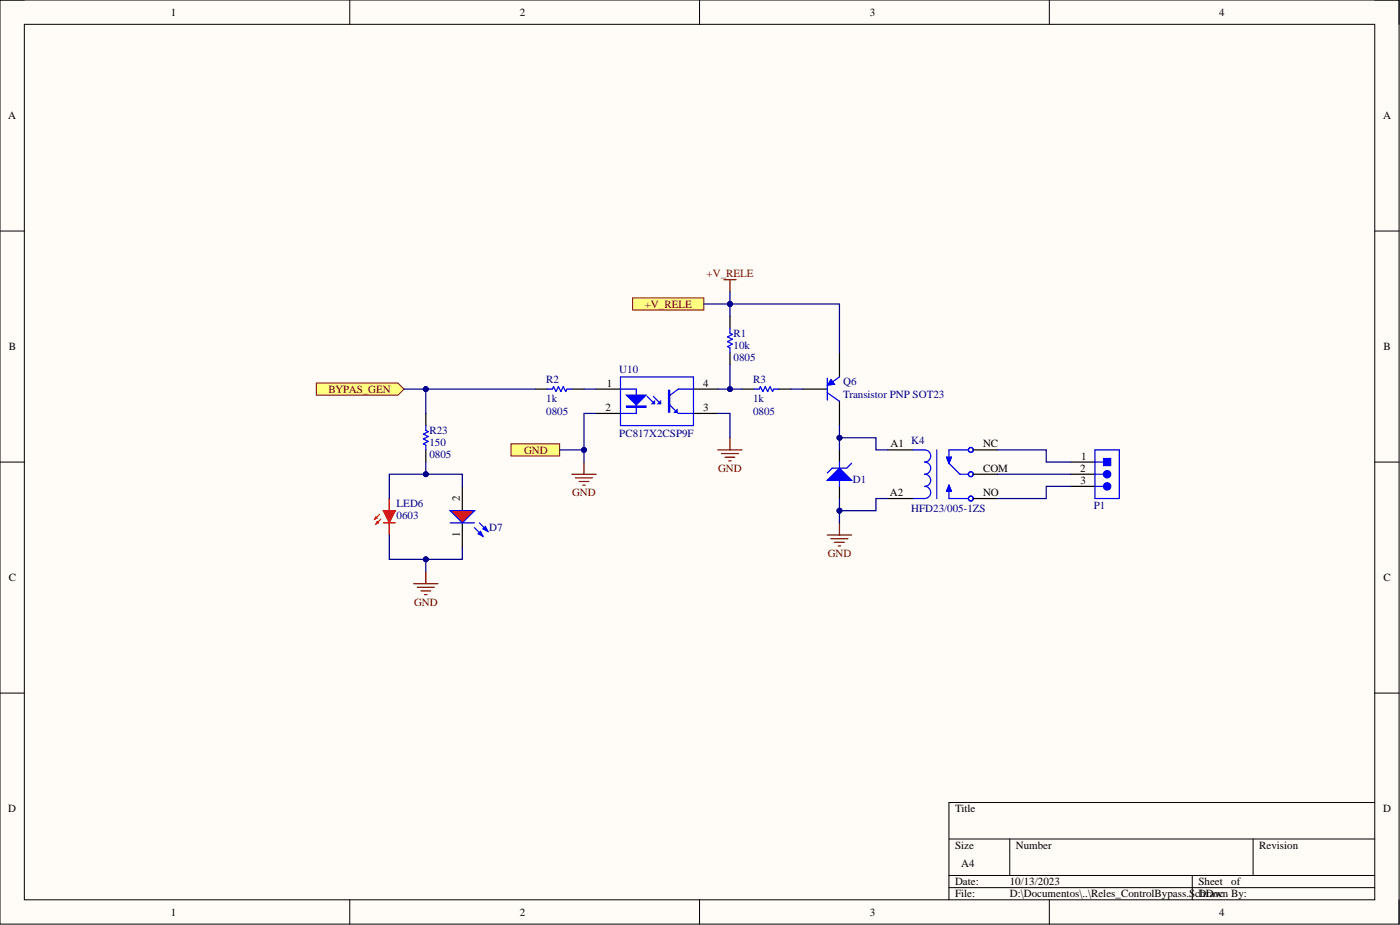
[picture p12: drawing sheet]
<svg xmlns="http://www.w3.org/2000/svg" width="292mm" height="193mm" viewBox="0 0 292 193" stroke-linecap="round" stroke-linejoin="round" font-family="sans-serif">
<path d="M0 0h291.9v192.8h-291.9z" fill-rule="evenodd" fill="#fffcf8"/>
<path d="M0 0h291.9v192.8h-291.9z" fill="none" stroke="#000" stroke-width=".21"/>
<path d="M5.1 5.1h281.7v182.6h-281.7z" fill-rule="evenodd" fill="#fffcf8"/>
<g fill="none" stroke="#000" stroke-width=".21">
<path d="M0 0h5.1M5.1 5.1h281.7v182.6h-281.7zM73 0v5.1M146 0v5.1M218.9 0v5.1M286.8 0h5.1v5.1M0 48.2h5.1M286.8 48.2h5.1M0 96.4h5.1M286.8 96.4h5.1M0 144.6h5.1M286.8 144.6h5.1"/>
<path d="M198 175h88.8M210.7 175v7.6M261.4 175v7.6M286.8 167.4h-88.8v20.3M73 187.7v5.1M146 187.7v5.1M198 182.6h88.8M198 185.2h88.8M218.9 187.7v5.1M248.8 182.6v5.1M291.9 187.7v5.1"/>
</g>
<path d="M124.4 81.2h5.1M124.4 86.2h5.1M144.7 81.2h5.1M144.7 86.2h5.1" fill="none" stroke="#000" stroke-width=".25"/>
<path d="M129.5 81.2h3.3v5h-3.3M135 82.7l1.6 1.5M136.3 82.7l1.5 1.5M139.7 84.5l1.8 1.7M141.5 81.2l-2 1.5" fill="none" stroke="#00f" stroke-width=".25"/>
<path d="M130.7 82.4h4.1l-2 2.1z" fill="#00f"/>
<path d="M130.7 82.4h4.1l-2 2.1zM130.7 84.7h4.1v.3h-4.1zM130.7 84.9h4.1" fill="none" stroke="#00f" stroke-width=".25"/>
<path d="M137.3 84.2l.5-.5v.5z" fill="#00f"/>
<path d="M137.3 84.2l.5-.5v.5z" fill="none" stroke="#00f" stroke-width=".25"/>
<path d="M136.1 84.2l.5-.5v.5z" fill="#00f"/>
<path d="M136.1 84.2l.5-.5v.5zM139.5 81.4h.2v4.6h-.2zM139.6 81.4v4.6" fill="none" stroke="#00f" stroke-width=".25"/>
<path d="M140.8 86l.5-.5v.5z" fill="#00f"/>
<g fill="none" stroke="#00f" stroke-width=".25">
<path d="M129.5 78.6h15.2v10.2h-15.2zM140.8 86l.5-.5v.5zM141.5 81.2h3.2M141.5 86.2h3.2M198 96.6l2.3 2.3h1.8M202.1 93.9h-4.1v2M198 101.7v2.3h4.1M198 101.2l.5 1.3h-1z"/>
<circle cx="202.6" cy="93.9" r=".51"/>
<circle cx="202.6" cy="98.9" r=".51"/>
<circle cx="202.6" cy="104" r=".51"/>
</g>
<path d="M197.5 95.4h1l-.5 1.2z" fill="#00f"/>
<path d="M197.5 95.4h1l-.5 1.2z" fill="none" stroke="#00f" stroke-width=".21"/>
<path d="M198 101.2l.5 1.3h-1z" fill="#00f"/>
<path d="M198 101.2l.5 1.3h-1z" fill="none" stroke="#00f" stroke-width=".21"/>
<path d="M114.2 81.2h1l.3-.5 .5 1 .5-1 .5 1 .5-1 .5 1 .3-.5h1M157.4 81.2h1l.2-.5 .6 1 .5-1 .5 1 .5-1 .5 1 .2-.5h1.1M190.4 93.9h2.5a1.27 1.27 0 0 1 1.3 1.2 1.27 1.27 0 0 1-1.3 1.3 1.27 1.27 0 0 1 1.3 1.3 1.27 1.27 0 0 1-1.3 1.2 1.27 1.27 0 0 1 1.3 1.3 1.27 1.27 0 0 1-1.3 1.3 1.27 1.27 0 0 1 1.3 1.2 1.27 1.27 0 0 1-1.3 1.3h-2.5M195.5 93.9v10.1M197.5 95.4h1l-.5 1.2z" fill="none" stroke="#00f" stroke-width=".25"/>
<path d="M111.7 81.2h2.5M119.3 81.2h2.5M154.8 81.2h2.6M162.5 81.2h2.5M175.1 93.9v2.5M185.3 93.9h5.1M203.1 93.9h5M203.1 98.9h5M175.1 101.5v2.5M185.3 104h5.1M203.1 104h5" fill="none" stroke="#000" stroke-width=".25"/>
<path d="M151 58.3h2.6M152.3 58.3v2.6M119.3 98.9h5.1M120.1 99.7h3.5M121.8 96.4v2.5M120.8 100.5h2.1M121.6 101.2h.5" fill="none" stroke="#800000" stroke-width=".25"/>
<path d="M172.6 100.2l2.5-2.5 2.6 2.5z" fill="#00f"/>
<path d="M175.1 96.4v1.3M177.7 96.6l-1 1.1h-3.1l-1 1M172.6 100.2l2.5-2.5 2.6 2.5zM175.1 100.2v1.3" fill="none" stroke="#00f" stroke-width=".25"/>
<path d="M66 79.9h17l1.3 1.3-1.3 1.2h-17z" fill-rule="evenodd" fill="#ffff80"/>
<path d="M66 79.9h17l1.3 1.3-1.3 1.2h-17z" fill="none" stroke="#800000" stroke-width=".21"/>
<path d="M106.6 92.6h10.2v2.5h-10.2z" fill-rule="evenodd" fill="#ffff80"/>
<path d="M106.6 92.6h10.2v2.5h-10.2z" fill="none" stroke="#800000" stroke-width=".21"/>
<path d="M132 62.1h14.8v2.6h-14.8z" fill-rule="evenodd" fill="#ffff80"/>
<path d="M132 62.1h14.8v2.6h-14.8z" fill="none" stroke="#800000" stroke-width=".21"/>
<path d="M223.4 96.4h5.1M223.4 98.9h5.1M223.4 101.5h5.1" fill="none" stroke="#000" stroke-width=".25"/>
<path d="M228.5 96.4h1.7M228.5 98.9h1.7M228.5 93.9h5v10.1h-5zM228.5 101.5h1.7" fill="none" stroke="#00f" stroke-width=".25"/>
<circle cx="231" cy="98.9" r=".76" fill="#00f"/>
<circle cx="231" cy="98.9" r=".76" fill="none" stroke="#00f" stroke-width=".25"/>
<circle cx="231" cy="101.5" r=".76" fill="#00f"/>
<circle cx="231" cy="101.5" r=".76" fill="none" stroke="#00f" stroke-width=".25"/>
<path d="M230.2 95.6h1.6v1.6h-1.6z" fill-rule="evenodd" fill="#00f"/>
<path d="M230.2 95.6h1.6v1.6h-1.6z" fill="none" stroke="#00f" stroke-width=".21"/>
<path d="M88.8 86.2v2.6M88.8 93.9v2.5M96.5 101.5v5M96.5 109.1v5.1" fill="none" stroke="#000" stroke-width=".25"/>
<path d="M88.8 88.8v1l.5 .3-1 .5 1 .5-1 .5 1 .5-1 .5 .5 .2v1.1" fill="none" stroke="#00f" stroke-width=".25"/>
<path d="M93.9 106.5h5.1l-2.5 2.6z" fill="#f00"/>
<path d="M93.9 106.5h5.1l-2.5 2.6zM99 110.1l1.8 1.8M100 109.1l1.8 1.8" fill="none" stroke="#00f" stroke-width=".25"/>
<path d="M99.8 111.4l.5-.5 .5 1z" fill="#00f"/>
<path d="M99.8 111.4l.5-.5 .5 1z" fill="none" stroke="#00f" stroke-width=".25"/>
<path d="M100.8 110.3l.5-.5 .5 1.1z" fill="#00f"/>
<path d="M93.9 109.1h5.1M100.8 110.3l.5-.5 .5 1.1z" fill="none" stroke="#00f" stroke-width=".25"/>
<path d="M88.8 119.2v2.6M86.3 121.8h5.1M87.1 122.5h3.5M87.8 123.3h2.1M88.6 124h.5" fill="none" stroke="#800000" stroke-width=".25"/>
<path d="M81.2 104v2.5M81.2 109.1v2.5" fill="none" stroke="#000" stroke-width=".25"/>
<path d="M80 109.1h2.5M81.2 104v7.6" fill="none" stroke="#f00" stroke-width=".25"/>
<path d="M80 106.5h2.5l-1.3 2.6z" fill="#f00"/>
<path d="M79.2 107.3l-.5 .5M80 106.5h2.5l-1.3 2.6z" fill="none" stroke="#f00" stroke-width=".25"/>
<path d="M78.4 107.8l.3 .3-.5 .2z" fill="#00f"/>
<path d="M78.4 107.8l.3 .3-.5 .2zM79.5 108.3l-.6 .5" fill="none" stroke="#f00" stroke-width=".25"/>
<path d="M78.7 108.8l.2 .3-.5 .2z" fill="#00f"/>
<path d="M78.7 108.8l.2 .3-.5 .2z" fill="none" stroke="#f00" stroke-width=".25"/>
<path d="M152.3 66v2.5M152.3 73.6v2.5M175.1 73.6v5M167.5 81.2h5.1M175.1 83.7v5.1" fill="none" stroke="#000" stroke-width=".25"/>
<path d="M152.3 68.5v1l.5 .3-1 .5 1 .5-1 .5 1 .5-1 .5 .5 .2v1.1M172.6 78.9v4.6M175.1 78.6l-1.7 1.3M172.6 81.9l2.5 1.8" fill="none" stroke="#00f" stroke-width=".25"/>
<path d="M149.8 93.9h5M150.5 94.6h3.6M151.3 95.4h2M152 96.1h.6M152.3 91.3v2.6" fill="none" stroke="#800000" stroke-width=".25"/>
<path d="M173.4 79.1l.7 1.1-1.5 .2z" fill="#00f"/>
<path d="M173.4 79.1l.7 1.1-1.5 .2z" fill="none" stroke="#00f" stroke-width=".21"/>
<path d="M172.6 111.6h5.1M173.4 112.4h3.5M174.1 113.1h2.1M174.9 113.9h.5M175.1 109.1v2.5" fill="none" stroke="#800000" stroke-width=".25"/>
<path d="M116.8 93.9h5" fill="none" stroke="#000080" stroke-width=".25"/>
<circle cx="121.8" cy="93.9" r=".51" fill="#000080"/>
<circle cx="121.8" cy="93.9" r=".51" fill="none" stroke="#000080" stroke-width=".21"/>
<path d="M88.8 81.2v5M121.8 81.2h2.6" fill="none" stroke="#000080" stroke-width=".25"/>
<circle cx="88.8" cy="81.2" r=".51" fill="#000080"/>
<circle cx="88.8" cy="81.2" r=".51" fill="none" stroke="#000080" stroke-width=".21"/>
<path d="M88.8 96.4v2.5h-7.6v5.1" fill="none" stroke="#000080" stroke-width=".25"/>
<circle cx="88.8" cy="98.9" r=".51" fill="#000080"/>
<circle cx="88.8" cy="98.9" r=".51" fill="none" stroke="#000080" stroke-width=".21"/>
<path d="M88.8 98.9h7.7v2.6" fill="none" stroke="#000080" stroke-width=".25"/>
<circle cx="88.8" cy="98.9" r=".51" fill="#000080"/>
<circle cx="88.8" cy="98.9" r=".51" fill="none" stroke="#000080" stroke-width=".21"/>
<path d="M88.8 116.7v2.5" fill="none" stroke="#000080" stroke-width=".25"/>
<circle cx="88.8" cy="116.7" r=".51" fill="#000080"/>
<circle cx="88.8" cy="116.7" r=".51" fill="none" stroke="#000080" stroke-width=".21"/>
<path d="M152.3 60.9v2.5h-5.5" fill="none" stroke="#000080" stroke-width=".25"/>
<circle cx="152.3" cy="63.4" r=".51" fill="#000080"/>
<circle cx="152.3" cy="63.4" r=".51" fill="none" stroke="#000080" stroke-width=".21"/>
<path d="M152.3 63.4v2.6" fill="none" stroke="#000080" stroke-width=".25"/>
<circle cx="152.3" cy="63.4" r=".51" fill="#000080"/>
<circle cx="152.3" cy="63.4" r=".51" fill="none" stroke="#000080" stroke-width=".21"/>
<path d="M152.3 76.1v5.1M165 81.2h2.5" fill="none" stroke="#000080" stroke-width=".25"/>
<circle cx="152.3" cy="81.2" r=".51" fill="#000080"/>
<circle cx="152.3" cy="81.2" r=".51" fill="none" stroke="#000080" stroke-width=".21"/>
<path d="M149.8 86.2h2.5v5.1M175.1 104v2.5h7.7v-2.5h2.5" fill="none" stroke="#000080" stroke-width=".25"/>
<circle cx="175.1" cy="106.5" r=".51" fill="#000080"/>
<circle cx="175.1" cy="106.5" r=".51" fill="none" stroke="#000080" stroke-width=".21"/>
<path d="M152.3 63.4h22.8v10.2" fill="none" stroke="#000080" stroke-width=".25"/>
<circle cx="152.3" cy="63.4" r=".51" fill="#000080"/>
<circle cx="152.3" cy="63.4" r=".51" fill="none" stroke="#000080" stroke-width=".21"/>
<path d="M124.4 86.2h-2.6v10.2" fill="none" stroke="#000080" stroke-width=".25"/>
<circle cx="121.8" cy="93.9" r=".51" fill="#000080"/>
<circle cx="121.8" cy="93.9" r=".51" fill="none" stroke="#000080" stroke-width=".21"/>
<path d="M149.8 81.2h5" fill="none" stroke="#000080" stroke-width=".25"/>
<circle cx="152.3" cy="81.2" r=".51" fill="#000080"/>
<circle cx="152.3" cy="81.2" r=".51" fill="none" stroke="#000080" stroke-width=".21"/>
<path d="M81.2 111.6v5.1h15.3v-2.5" fill="none" stroke="#000080" stroke-width=".25"/>
<circle cx="88.8" cy="116.7" r=".51" fill="#000080"/>
<circle cx="88.8" cy="116.7" r=".51" fill="none" stroke="#000080" stroke-width=".21"/>
<path d="M175.1 88.8v5.1" fill="none" stroke="#000080" stroke-width=".25"/>
<circle cx="175.1" cy="91.3" r=".51" fill="#000080"/>
<circle cx="175.1" cy="91.3" r=".51" fill="none" stroke="#000080" stroke-width=".21"/>
<path d="M175.1 91.3h7.7v2.6h2.5" fill="none" stroke="#000080" stroke-width=".25"/>
<circle cx="175.1" cy="91.3" r=".51" fill="#000080"/>
<circle cx="175.1" cy="91.3" r=".51" fill="none" stroke="#000080" stroke-width=".21"/>
<path d="M175.1 106.5v2.6" fill="none" stroke="#000080" stroke-width=".25"/>
<circle cx="175.1" cy="106.5" r=".51" fill="#000080"/>
<circle cx="175.1" cy="106.5" r=".51" fill="none" stroke="#000080" stroke-width=".21"/>
<path d="M84.3 81.2h27.4M208.1 93.9h10.2v2.5h5.1M208.1 98.9h15.3M223.4 101.5h-5.1v2.5h-10.2" fill="none" stroke="#000080" stroke-width=".25"/>
<circle cx="88.8" cy="81.2" r=".51" fill="#000080"/>
<circle cx="88.8" cy="81.2" r=".51" fill="none" stroke="#000080" stroke-width=".21"/>
<g font-size="2.3">
<text x="35.6" y="3.3">1</text>
<text x="108.4" y="3.3">2</text>
<text x="181.5" y="3.3">3</text>
<text x="254.3" y="3.3">4</text>
<text x="1.7" y="24.9">A</text>
<text x="288.6" y="24.9">A</text>
<text x="1.8" y="73.1">B</text>
<text x="288.7" y="73.1">B</text>
<text x="126.6" y="80.7">1</text>
<text x="146.7" y="80.7">4</text>
<text x="126.4" y="85.7">2</text>
<text x="146.7" y="85.7">3</text>
<text x="185.8" y="93.4">A1</text>
<text x="205.1" y="93.4">NC</text>
<text x="225.6" y="95.9">1</text>
<text x="205.1" y="98.4">COM</text>
<text x="225.4" y="98.4">2</text>
<text x="225.4" y="101">3</text>
<text x="95.9" y="104.5" transform="rotate(-90 95.9 104.5)">2</text>
<text x="185.6" y="103.5">A2</text>
<text x="205.1" y="103.5">NO</text>
<text x="95.9" y="112" transform="rotate(-90 95.9 112)">1</text>
<text x="1.8" y="121.3">C</text>
<text x="288.7" y="121.3">C</text>
<text x="1.7" y="169.4">D</text>
<text x="199.3" y="169.4">Title</text>
<text x="288.6" y="169.4">D</text>
<text x="199.3" y="177.1">Size</text>
<text x="212" y="177.1">Number</text>
<text x="262.7" y="177.1">Revision</text>
<text x="199.3" y="184.7">Date:</text>
<text x="200.5" y="180.9">A4</text>
<text x="210.7" y="184.7">10/13/2023</text>
<text x="250" y="184.7">Sheet</text>
<text x="256.9" y="184.7">of</text>
<text x="35.6" y="191">1</text>
<text x="108.4" y="191">2</text>
<text x="181.5" y="191">3</text>
<text x="199.3" y="187.2">File:</text>
<text x="210.7" y="187.2">D:\Documentos\..\Reles_ControlBypass.SchDoc</text>
<text x="250" y="187.2">Drawn By:</text>
<text x="254.3" y="191">4</text>
</g>
<g font-size="2.3" fill="#800000">
<text x="147.4" y="57.8">+V_RELE</text>
<text x="134.5" y="64.2">+V_RELE</text>
<text x="68.5" y="81.9">BYPAS_GEN</text>
<text x="109.4" y="94.6">GND</text>
<text x="149.8" y="98.4">GND</text>
<text x="119.4" y="103.5">GND</text>
<text x="172.7" y="116.2">GND</text>
<text x="86.4" y="126.3">GND</text>
</g>
<g font-size="2.3" fill="#000080">
<text x="153.1" y="70.3">R1</text>
<text x="129.2" y="77.9">U10</text>
<text x="153.1" y="72.8">10k</text>
<text x="153.1" y="75.3">0805</text>
<text x="114" y="84">1k</text>
<text x="114" y="79.9">R2</text>
<text x="157.1" y="84">1k</text>
<text x="157.1" y="79.9">R3</text>
<text x="175.9" y="80.4">Q6</text>
<text x="175.9" y="83">Transistor PNP SOT23</text>
<text x="114" y="86.5">0805</text>
<text x="157.1" y="86.5">0805</text>
<text x="89.6" y="93.1">150</text>
<text x="89.6" y="95.6">0805</text>
<text x="89.6" y="90.6">R23</text>
<text x="129.2" y="91.1">PC817X2CSP9F</text>
<text x="190.1" y="92.6">K4</text>
<text x="177.9" y="100.7">D1</text>
<text x="82.7" y="105.8">LED6</text>
<text x="190.1" y="106.8">HFD23/005-1ZS</text>
<text x="228.2" y="106.3">P1</text>
<text x="82.7" y="108.3">0603</text>
<text x="102" y="110.9">D7</text>
</g>
</svg>
